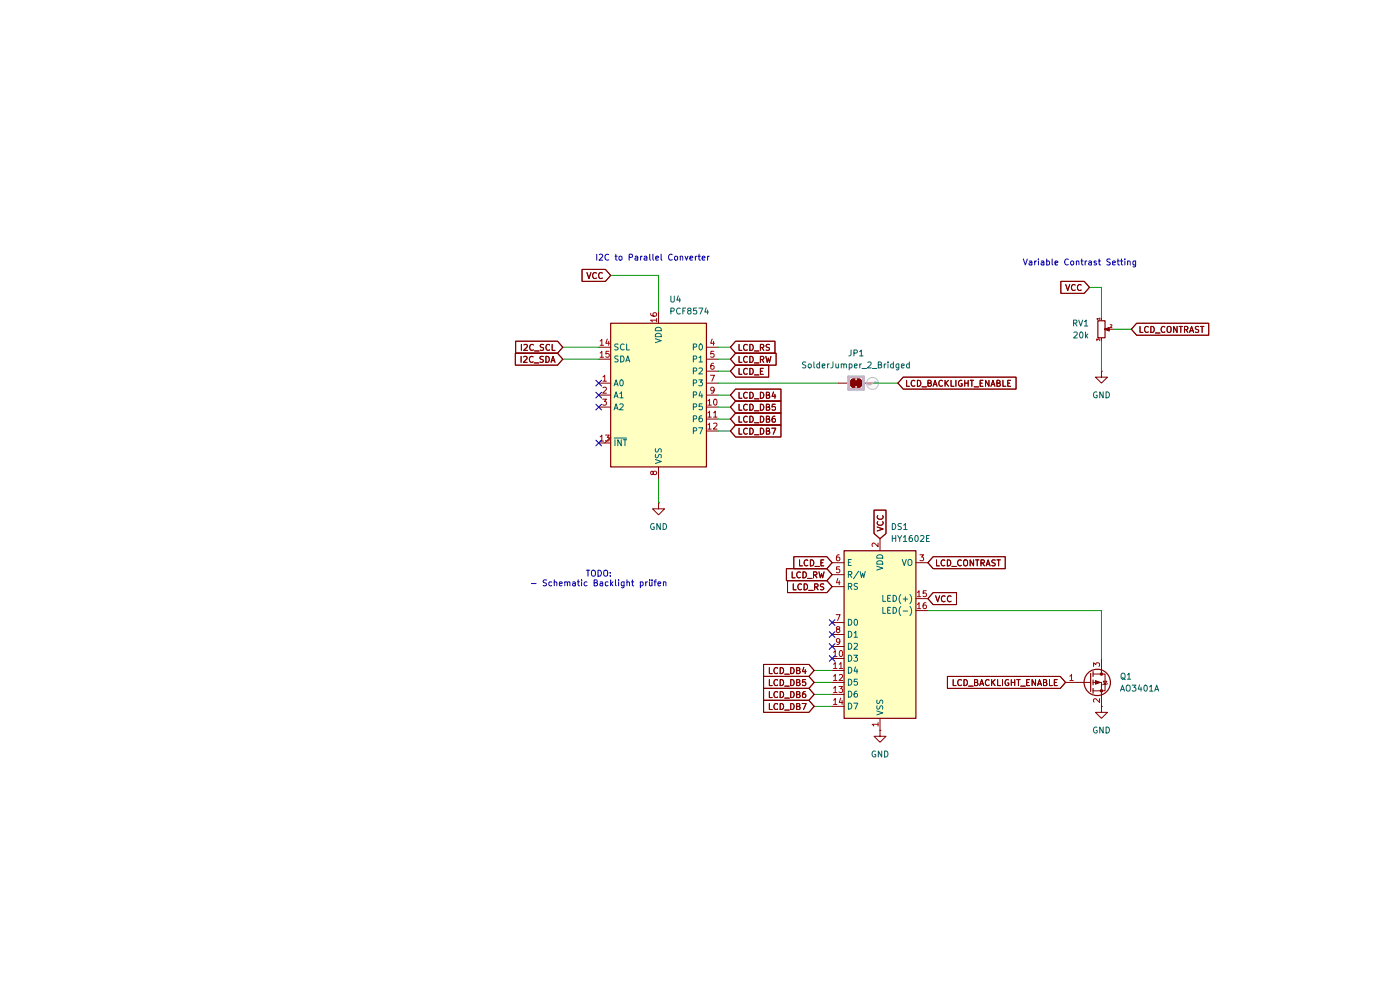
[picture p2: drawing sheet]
(kicad_sch
 (version 20231120)
 (generator "eeschema")
 (generator_version "8.0")
 (paper "A4")
 (lib_symbols
  (symbol "Device:R_Potentiometer_Small"
   (pin_names
    (offset 1.016) hide) (exclude_from_sim no) (in_bom yes) (on_board yes)
   (property "Reference" "RV" (at -4.445 0 90) (effects (font (size 1.27 1.27))))
   (property "Value" "R_Potentiometer_Small" (at -2.54 0 90) (effects (font (size 1.27 1.27))))
   (property "Footprint" "" (at 0 0 0) (effects (font (size 1.27 1.27)) (hide yes)))
   (property "Datasheet" "~" (at 0 0 0) (effects (font (size 1.27 1.27)) (hide yes)))
   (property "Description" "Potentiometer" (at 0 0 0) (effects (font (size 1.27 1.27)) (hide yes)))
   (symbol "R_Potentiometer_Small_0_1"
    (polyline (pts (xy 0.889 0) (xy 0.635 0) (xy 1.651 0.381) (xy 1.651 -0.381) (xy 0.635 0) (xy 0.889 0)) (stroke (width 0) (type default)) (fill (type outline)))
    (rectangle (start 0.762 1.8034) (end -0.762 -1.8034) (stroke (width 0.254) (type default)) (fill (type none))))
   (symbol "R_Potentiometer_Small_1_1"
    (pin passive line (at 0 2.54 270) (length 0.635) (name "1" (effects (font (size 0.635 0.635)))) (number "1" (effects (font (size 0.635 0.635)))))
    (pin passive line (at 2.54 0 180) (length 0.9906) (name "2" (effects (font (size 0.635 0.635)))) (number "2" (effects (font (size 0.635 0.635)))))
    (pin passive line (at 0 -2.54 90) (length 0.635) (name "3" (effects (font (size 0.635 0.635)))) (number "3" (effects (font (size 0.635 0.635)))))))
  (symbol "Display_Character:WC1602A" (exclude_from_sim no) (in_bom yes) (on_board yes)
   (property "Reference" "DS" (at -5.842 19.05 0) (effects (font (size 1.27 1.27))))
   (property "Value" "WC1602A" (at 5.334 19.05 0) (effects (font (size 1.27 1.27))))
   (property "Footprint" "Display:WC1602A" (at 0 -22.86 0) (effects (font (size 1.27 1.27)
    (italic yes)) (hide yes)))
   (property "Datasheet" "http://www.wincomlcd.com/pdf/WC1602A-SFYLYHTC06.pdf" (at 17.78 0 0) (effects (font (size 1.27 1.27)) (hide yes)))
   (property "Description" "LCD 16x2 Alphanumeric , 8 bit parallel bus, 5V VDD" (at 0 0 0) (effects (font (size 1.27 1.27)) (hide yes)))
   (symbol "WC1602A_1_1"
    (rectangle (start -7.62 17.78) (end 7.62 -17.78) (stroke (width 0.254) (type default)) (fill (type background)))
    (pin power_in line (at 0 -20.32 90) (length 2.54) (name "VSS" (effects (font (size 1.27 1.27)))) (number "1" (effects (font (size 1.27 1.27)))))
    (pin input line (at -10.16 -5.08 0) (length 2.54) (name "D3" (effects (font (size 1.27 1.27)))) (number "10" (effects (font (size 1.27 1.27)))))
    (pin input line (at -10.16 -7.62 0) (length 2.54) (name "D4" (effects (font (size 1.27 1.27)))) (number "11" (effects (font (size 1.27 1.27)))))
    (pin input line (at -10.16 -10.16 0) (length 2.54) (name "D5" (effects (font (size 1.27 1.27)))) (number "12" (effects (font (size 1.27 1.27)))))
    (pin input line (at -10.16 -12.7 0) (length 2.54) (name "D6" (effects (font (size 1.27 1.27)))) (number "13" (effects (font (size 1.27 1.27)))))
    (pin input line (at -10.16 -15.24 0) (length 2.54) (name "D7" (effects (font (size 1.27 1.27)))) (number "14" (effects (font (size 1.27 1.27)))))
    (pin power_in line (at 10.16 7.62 180) (length 2.54) (name "LED(+)" (effects (font (size 1.27 1.27)))) (number "15" (effects (font (size 1.27 1.27)))))
    (pin power_in line (at 10.16 5.08 180) (length 2.54) (name "LED(-)" (effects (font (size 1.27 1.27)))) (number "16" (effects (font (size 1.27 1.27)))))
    (pin power_in line (at 0 20.32 270) (length 2.54) (name "VDD" (effects (font (size 1.27 1.27)))) (number "2" (effects (font (size 1.27 1.27)))))
    (pin input line (at 10.16 15.24 180) (length 2.54) (name "VO" (effects (font (size 1.27 1.27)))) (number "3" (effects (font (size 1.27 1.27)))))
    (pin input line (at -10.16 10.16 0) (length 2.54) (name "RS" (effects (font (size 1.27 1.27)))) (number "4" (effects (font (size 1.27 1.27)))))
    (pin input line (at -10.16 12.7 0) (length 2.54) (name "R/W" (effects (font (size 1.27 1.27)))) (number "5" (effects (font (size 1.27 1.27)))))
    (pin input line (at -10.16 15.24 0) (length 2.54) (name "E" (effects (font (size 1.27 1.27)))) (number "6" (effects (font (size 1.27 1.27)))))
    (pin input line (at -10.16 2.54 0) (length 2.54) (name "D0" (effects (font (size 1.27 1.27)))) (number "7" (effects (font (size 1.27 1.27)))))
    (pin input line (at -10.16 0 0) (length 2.54) (name "D1" (effects (font (size 1.27 1.27)))) (number "8" (effects (font (size 1.27 1.27)))))
    (pin input line (at -10.16 -2.54 0) (length 2.54) (name "D2" (effects (font (size 1.27 1.27)))) (number "9" (effects (font (size 1.27 1.27)))))))
  (symbol "Interface_Expansion:PCF8574" (exclude_from_sim no) (in_bom yes) (on_board yes)
   (property "Reference" "U" (at -8.89 16.51 0) (effects (font (size 1.27 1.27)) (justify left)))
   (property "Value" "PCF8574" (at 2.54 16.51 0) (effects (font (size 1.27 1.27)) (justify left)))
   (property "Footprint" "" (at 0 0 0) (effects (font (size 1.27 1.27)) (hide yes)))
   (property "Datasheet" "http://www.nxp.com/docs/en/data-sheet/PCF8574_PCF8574A.pdf" (at 0 0 0) (effects (font (size 1.27 1.27)) (hide yes)))
   (property "Description" "8 Bit Port/Expander to I2C Bus, DIP/SOIC-16" (at 0 0 0) (effects (font (size 1.27 1.27)) (hide yes)))
   (symbol "PCF8574_0_1"
    (rectangle (start -10.16 15.24) (end 10.16 -15.24) (stroke (width 0.254) (type default)) (fill (type background))))
   (symbol "PCF8574_1_1"
    (pin input line (at -12.7 2.54 0) (length 2.54) (name "A0" (effects (font (size 1.27 1.27)))) (number "1" (effects (font (size 1.27 1.27)))))
    (pin bidirectional line (at 12.7 -2.54 180) (length 2.54) (name "P5" (effects (font (size 1.27 1.27)))) (number "10" (effects (font (size 1.27 1.27)))))
    (pin bidirectional line (at 12.7 -5.08 180) (length 2.54) (name "P6" (effects (font (size 1.27 1.27)))) (number "11" (effects (font (size 1.27 1.27)))))
    (pin bidirectional line (at 12.7 -7.62 180) (length 2.54) (name "P7" (effects (font (size 1.27 1.27)))) (number "12" (effects (font (size 1.27 1.27)))))
    (pin open_collector output_low (at -12.7 -10.16 0) (length 2.54) (name "~{INT}" (effects (font (size 1.27 1.27)))) (number "13" (effects (font (size 1.27 1.27)))))
    (pin input line (at -12.7 10.16 0) (length 2.54) (name "SCL" (effects (font (size 1.27 1.27)))) (number "14" (effects (font (size 1.27 1.27)))))
    (pin bidirectional line (at -12.7 7.62 0) (length 2.54) (name "SDA" (effects (font (size 1.27 1.27)))) (number "15" (effects (font (size 1.27 1.27)))))
    (pin power_in line (at 0 17.78 270) (length 2.54) (name "VDD" (effects (font (size 1.27 1.27)))) (number "16" (effects (font (size 1.27 1.27)))))
    (pin input line (at -12.7 0 0) (length 2.54) (name "A1" (effects (font (size 1.27 1.27)))) (number "2" (effects (font (size 1.27 1.27)))))
    (pin input line (at -12.7 -2.54 0) (length 2.54) (name "A2" (effects (font (size 1.27 1.27)))) (number "3" (effects (font (size 1.27 1.27)))))
    (pin bidirectional line (at 12.7 10.16 180) (length 2.54) (name "P0" (effects (font (size 1.27 1.27)))) (number "4" (effects (font (size 1.27 1.27)))))
    (pin bidirectional line (at 12.7 7.62 180) (length 2.54) (name "P1" (effects (font (size 1.27 1.27)))) (number "5" (effects (font (size 1.27 1.27)))))
    (pin bidirectional line (at 12.7 5.08 180) (length 2.54) (name "P2" (effects (font (size 1.27 1.27)))) (number "6" (effects (font (size 1.27 1.27)))))
    (pin bidirectional line (at 12.7 2.54 180) (length 2.54) (name "P3" (effects (font (size 1.27 1.27)))) (number "7" (effects (font (size 1.27 1.27)))))
    (pin power_in line (at 0 -17.78 90) (length 2.54) (name "VSS" (effects (font (size 1.27 1.27)))) (number "8" (effects (font (size 1.27 1.27)))))
    (pin bidirectional line (at 12.7 0 180) (length 2.54) (name "P4" (effects (font (size 1.27 1.27)))) (number "9" (effects (font (size 1.27 1.27)))))))
  (symbol "Jumper:SolderJumper_2_Bridged"
   (pin_numbers hide)
   (pin_names
    (offset 0) hide) (exclude_from_sim yes) (in_bom no) (on_board yes)
   (property "Reference" "JP" (at 0 2.032 0) (effects (font (size 1.27 1.27))))
   (property "Value" "SolderJumper_2_Bridged" (at 0 -2.54 0) (effects (font (size 1.27 1.27))))
   (property "Footprint" "" (at 0 0 0) (effects (font (size 1.27 1.27)) (hide yes)))
   (property "Datasheet" "~" (at 0 0 0) (effects (font (size 1.27 1.27)) (hide yes)))
   (property "Description" "Solder Jumper, 2-pole, closed/bridged" (at 0 0 0) (effects (font (size 1.27 1.27)) (hide yes)))
   (symbol "SolderJumper_2_Bridged_0_1"
    (rectangle (start -0.508 0.508) (end 0.508 -0.508) (stroke (width 0) (type default)) (fill (type outline)))
    (arc (start -0.254 1.016) (mid -1.2656 0) (end -0.254 -1.016) (stroke (width 0) (type default)) (fill (type none)))
    (arc (start -0.254 1.016) (mid -1.2656 0) (end -0.254 -1.016) (stroke (width 0) (type default)) (fill (type outline)))
    (polyline (pts (xy -0.254 1.016) (xy -0.254 -1.016)) (stroke (width 0) (type default)) (fill (type none)))
    (polyline (pts (xy 0.254 1.016) (xy 0.254 -1.016)) (stroke (width 0) (type default)) (fill (type none)))
    (arc (start 0.254 -1.016) (mid 1.2656 0) (end 0.254 1.016) (stroke (width 0) (type default)) (fill (type none)))
    (arc (start 0.254 -1.016) (mid 1.2656 0) (end 0.254 1.016) (stroke (width 0) (type default)) (fill (type outline))))
   (symbol "SolderJumper_2_Bridged_1_1"
    (pin passive line (at -3.81 0 0) (length 2.54) (name "A" (effects (font (size 1.27 1.27)))) (number "1" (effects (font (size 1.27 1.27)))))
    (pin passive line (at 3.81 0 180) (length 2.54) (name "B" (effects (font (size 1.27 1.27)))) (number "2" (effects (font (size 1.27 1.27)))))))
  (symbol "Transistor_FET:AO3401A"
   (pin_names hide) (exclude_from_sim no) (in_bom yes) (on_board yes)
   (property "Reference" "Q" (at 5.08 1.905 0) (effects (font (size 1.27 1.27)) (justify left)))
   (property "Value" "AO3401A" (at 5.08 0 0) (effects (font (size 1.27 1.27)) (justify left)))
   (property "Footprint" "Package_TO_SOT_SMD:SOT-23" (at 5.08 -1.905 0) (effects (font (size 1.27 1.27)
    (italic yes)) (justify left) (hide yes)))
   (property "Datasheet" "http://www.aosmd.com/pdfs/datasheet/AO3401A.pdf" (at 5.08 -3.81 0) (effects (font (size 1.27 1.27)) (justify left) (hide yes)))
   (property "Description" "-4.0A Id, -30V Vds, P-Channel MOSFET, SOT-23" (at 0 0 0) (effects (font (size 1.27 1.27)) (hide yes)))
   (symbol "AO3401A_0_1"
    (polyline (pts (xy 0.254 0) (xy -2.54 0)) (stroke (width 0) (type default)) (fill (type none)))
    (polyline (pts (xy 0.254 1.905) (xy 0.254 -1.905)) (stroke (width 0.254) (type default)) (fill (type none)))
    (polyline (pts (xy 0.762 -1.27) (xy 0.762 -2.286)) (stroke (width 0.254) (type default)) (fill (type none)))
    (polyline (pts (xy 0.762 0.508) (xy 0.762 -0.508)) (stroke (width 0.254) (type default)) (fill (type none)))
    (polyline (pts (xy 0.762 2.286) (xy 0.762 1.27)) (stroke (width 0.254) (type default)) (fill (type none)))
    (polyline (pts (xy 2.54 2.54) (xy 2.54 1.778)) (stroke (width 0) (type default)) (fill (type none)))
    (polyline (pts (xy 2.54 -2.54) (xy 2.54 0) (xy 0.762 0)) (stroke (width 0) (type default)) (fill (type none)))
    (polyline (pts (xy 0.762 1.778) (xy 3.302 1.778) (xy 3.302 -1.778) (xy 0.762 -1.778)) (stroke (width 0) (type default)) (fill (type none)))
    (polyline (pts (xy 2.286 0) (xy 1.27 0.381) (xy 1.27 -0.381) (xy 2.286 0)) (stroke (width 0) (type default)) (fill (type outline)))
    (polyline (pts (xy 2.794 -0.508) (xy 2.921 -0.381) (xy 3.683 -0.381) (xy 3.81 -0.254)) (stroke (width 0) (type default)) (fill (type none)))
    (polyline (pts (xy 3.302 -0.381) (xy 2.921 0.254) (xy 3.683 0.254) (xy 3.302 -0.381)) (stroke (width 0) (type default)) (fill (type none)))
    (circle (center 1.651 0) (radius 2.794) (stroke (width 0.254) (type default)) (fill (type none)))
    (circle (center 2.54 -1.778) (radius 0.254) (stroke (width 0) (type default)) (fill (type outline)))
    (circle (center 2.54 1.778) (radius 0.254) (stroke (width 0) (type default)) (fill (type outline))))
   (symbol "AO3401A_1_1"
    (pin input line (at -5.08 0 0) (length 2.54) (name "G" (effects (font (size 1.27 1.27)))) (number "1" (effects (font (size 1.27 1.27)))))
    (pin passive line (at 2.54 -5.08 90) (length 2.54) (name "S" (effects (font (size 1.27 1.27)))) (number "2" (effects (font (size 1.27 1.27)))))
    (pin passive line (at 2.54 5.08 270) (length 2.54) (name "D" (effects (font (size 1.27 1.27)))) (number "3" (effects (font (size 1.27 1.27)))))))
  (symbol "power:GND"
   (power)
   (pin_numbers hide)
   (pin_names
    (offset 0) hide) (exclude_from_sim no) (in_bom yes) (on_board yes)
   (property "Reference" "#PWR" (at 0 -6.35 0) (effects (font (size 1.27 1.27)) (hide yes)))
   (property "Value" "GND" (at 0 -3.81 0) (effects (font (size 1.27 1.27))))
   (property "Footprint" "" (at 0 0 0) (effects (font (size 1.27 1.27)) (hide yes)))
   (property "Datasheet" "" (at 0 0 0) (effects (font (size 1.27 1.27)) (hide yes)))
   (property "Description" "Power symbol creates a global label with name \"GND\" , ground" (at 0 0 0) (effects (font (size 1.27 1.27)) (hide yes)))
   (symbol "GND_0_1"
    (polyline (pts (xy 0 0) (xy 0 -1.27) (xy 1.27 -1.27) (xy 0 -2.54) (xy -1.27 -1.27) (xy 0 -1.27)) (stroke (width 0) (type default)) (fill (type none))))
   (symbol "GND_1_1"
    (pin power_in line (at 0 0 270) (length 0) (name "~" (effects (font (size 1.27 1.27)))) (number "1" (effects (font (size 1.27 1.27))))))))
 (no_connect
  (at 127 86.36))
 (no_connect
  (at 127 81.28))
 (no_connect
  (at 176.53 132.08))
 (no_connect
  (at 176.53 137.16))
 (no_connect
  (at 176.53 139.7))
 (no_connect
  (at 127 93.98))
 (no_connect
  (at 127 83.82))
 (no_connect
  (at 176.53 134.62))
 (wire
  (pts (xy 172.72 142.24) (xy 176.53 142.24))
  (stroke (width 0) (type default)))
 (wire
  (pts (xy 152.4 86.36) (xy 154.94 86.36))
  (stroke (width 0) (type default)))
 (wire
  (pts (xy 196.85 129.54) (xy 233.68 129.54))
  (stroke (width 0) (type default)))
 (wire
  (pts (xy 152.4 76.2) (xy 154.94 76.2))
  (stroke (width 0) (type default)))
 (wire
  (pts (xy 236.22 69.85) (xy 240.03 69.85))
  (stroke (width 0) (type default)))
 (wire
  (pts (xy 152.4 83.82) (xy 154.94 83.82))
  (stroke (width 0) (type default)))
 (wire
  (pts (xy 233.68 60.96) (xy 233.68 67.31))
  (stroke (width 0) (type default)))
 (wire
  (pts (xy 172.72 149.86) (xy 176.53 149.86))
  (stroke (width 0) (type default)))
 (wire
  (pts (xy 233.68 72.39) (xy 233.68 78.74))
  (stroke (width 0) (type default)))
 (wire
  (pts (xy 152.4 81.28) (xy 177.8 81.28))
  (stroke (width 0) (type default)))
 (wire
  (pts (xy 172.72 147.32) (xy 176.53 147.32))
  (stroke (width 0) (type default)))
 (wire
  (pts (xy 231.14 60.96) (xy 233.68 60.96))
  (stroke (width 0) (type default)))
 (wire
  (pts (xy 154.94 78.74) (xy 152.4 78.74))
  (stroke (width 0) (type default)))
 (wire
  (pts (xy 190.5 81.28) (xy 185.42 81.28))
  (stroke (width 0) (type default)))
 (wire
  (pts (xy 152.4 91.44) (xy 154.94 91.44))
  (stroke (width 0) (type default)))
 (wire
  (pts (xy 139.7 58.42) (xy 139.7 66.04))
  (stroke (width 0) (type default)))
 (wire
  (pts (xy 172.72 144.78) (xy 176.53 144.78))
  (stroke (width 0) (type default)))
 (wire
  (pts (xy 152.4 88.9) (xy 154.94 88.9))
  (stroke (width 0) (type default)))
 (wire
  (pts (xy 119.38 73.66) (xy 127 73.66))
  (stroke (width 0) (type default)))
 (wire
  (pts (xy 119.38 76.2) (xy 127 76.2))
  (stroke (width 0) (type default)))
 (wire
  (pts (xy 233.68 129.54) (xy 233.68 139.7))
  (stroke (width 0) (type default)))
 (wire
  (pts (xy 139.7 106.68) (xy 139.7 101.6))
  (stroke (width 0) (type default)))
 (wire
  (pts (xy 129.54 58.42) (xy 139.7 58.42))
  (stroke (width 0) (type default)))
 (wire
  (pts (xy 154.94 73.66) (xy 152.4 73.66))
  (stroke (width 0) (type default)))
 (text "TODO:\n- Schematic Backlight prüfen\n"
  (exclude_from_sim no)
  (at 127 122.936 0)
  (effects (font (size 1.27 1.27))))
 (text "Variable Contrast Setting\n"
  (exclude_from_sim no)
  (at 229.108 55.88 0)
  (effects (font (size 1.27 1.27))))
 (text "I2C to Parallel Converter\n"
  (exclude_from_sim no)
  (at 138.43 54.864 0)
  (effects (font (size 1.27 1.27))))
 (global_label "LCD_DB7"
  (shape input)
  (at 154.94 91.44 0)
  (fields_autoplaced yes)
  (effects (font (size 1.27 1.27)) (justify left))
  (property "Intersheetrefs" "${INTERSHEET_REFS}" (at 166.2104 91.44 0) (effects (font (size 1.27 1.27)) (justify left) (hide yes))))
 (global_label "LCD_DB5"
  (shape input)
  (at 172.72 144.78 180)
  (fields_autoplaced yes)
  (effects (font (size 1.27 1.27)) (justify right))
  (property "Intersheetrefs" "${INTERSHEET_REFS}" (at 161.4496 144.78 0) (effects (font (size 1.27 1.27)) (justify right) (hide yes))))
 (global_label "LCD_RW"
  (shape input)
  (at 176.53 121.92 180)
  (fields_autoplaced yes)
  (effects (font (size 1.27 1.27)) (justify right))
  (property "Intersheetrefs" "${INTERSHEET_REFS}" (at 166.2877 121.92 0) (effects (font (size 1.27 1.27)) (justify right) (hide yes))))
 (global_label "LCD_RW"
  (shape input)
  (at 154.94 76.2 0)
  (fields_autoplaced yes)
  (effects (font (size 1.27 1.27)) (justify left))
  (property "Intersheetrefs" "${INTERSHEET_REFS}" (at 165.1823 76.2 0) (effects (font (size 1.27 1.27)) (justify left) (hide yes))))
 (global_label "LCD_CONTRAST"
  (shape input)
  (at 240.03 69.85 0)
  (fields_autoplaced yes)
  (effects (font (size 1.27 1.27)) (justify left))
  (property "Intersheetrefs" "${INTERSHEET_REFS}" (at 256.9852 69.85 0) (effects (font (size 1.27 1.27)) (justify left) (hide yes))))
 (global_label "LCD_RS"
  (shape input)
  (at 154.94 73.66 0)
  (fields_autoplaced yes)
  (effects (font (size 1.27 1.27)) (justify left))
  (property "Intersheetrefs" "${INTERSHEET_REFS}" (at 164.9404 73.66 0) (effects (font (size 1.27 1.27)) (justify left) (hide yes))))
 (global_label "VCC"
  (shape input)
  (at 231.14 60.96 180)
  (fields_autoplaced yes)
  (effects (font (size 1.27 1.27)) (justify right))
  (property "Intersheetrefs" "${INTERSHEET_REFS}" (at 224.5262 60.96 0) (effects (font (size 1.27 1.27)) (justify right) (hide yes))))
 (global_label "LCD_DB7"
  (shape input)
  (at 172.72 149.86 180)
  (fields_autoplaced yes)
  (effects (font (size 1.27 1.27)) (justify right))
  (property "Intersheetrefs" "${INTERSHEET_REFS}" (at 161.4496 149.86 0) (effects (font (size 1.27 1.27)) (justify right) (hide yes))))
 (global_label "LCD_DB5"
  (shape input)
  (at 154.94 86.36 0)
  (fields_autoplaced yes)
  (effects (font (size 1.27 1.27)) (justify left))
  (property "Intersheetrefs" "${INTERSHEET_REFS}" (at 166.2104 86.36 0) (effects (font (size 1.27 1.27)) (justify left) (hide yes))))
 (global_label "LCD_DB6"
  (shape input)
  (at 154.94 88.9 0)
  (fields_autoplaced yes)
  (effects (font (size 1.27 1.27)) (justify left))
  (property "Intersheetrefs" "${INTERSHEET_REFS}" (at 166.2104 88.9 0) (effects (font (size 1.27 1.27)) (justify left) (hide yes))))
 (global_label "LCD_DB4"
  (shape input)
  (at 154.94 83.82 0)
  (fields_autoplaced yes)
  (effects (font (size 1.27 1.27)) (justify left))
  (property "Intersheetrefs" "${INTERSHEET_REFS}" (at 166.2104 83.82 0) (effects (font (size 1.27 1.27)) (justify left) (hide yes))))
 (global_label "LCD_CONTRAST"
  (shape input)
  (at 196.85 119.38 0)
  (fields_autoplaced yes)
  (effects (font (size 1.27 1.27)) (justify left))
  (property "Intersheetrefs" "${INTERSHEET_REFS}" (at 213.8052 119.38 0) (effects (font (size 1.27 1.27)) (justify left) (hide yes))))
 (global_label "VCC"
  (shape input)
  (at 196.85 127 0)
  (fields_autoplaced yes)
  (effects (font (size 1.27 1.27)) (justify left))
  (property "Intersheetrefs" "${INTERSHEET_REFS}" (at 203.4638 127 0) (effects (font (size 1.27 1.27)) (justify left) (hide yes))))
 (global_label "I2C_SDA"
  (shape input)
  (at 119.38 76.2 180)
  (fields_autoplaced yes)
  (effects (font (size 1.27 1.27)) (justify right))
  (property "Intersheetrefs" "${INTERSHEET_REFS}" (at 108.7748 76.2 0) (effects (font (size 1.27 1.27)) (justify right) (hide yes))))
 (global_label "LCD_DB4"
  (shape input)
  (at 172.72 142.24 180)
  (fields_autoplaced yes)
  (effects (font (size 1.27 1.27)) (justify right))
  (property "Intersheetrefs" "${INTERSHEET_REFS}" (at 161.4496 142.24 0) (effects (font (size 1.27 1.27)) (justify right) (hide yes))))
 (global_label "LCD_DB6"
  (shape input)
  (at 172.72 147.32 180)
  (fields_autoplaced yes)
  (effects (font (size 1.27 1.27)) (justify right))
  (property "Intersheetrefs" "${INTERSHEET_REFS}" (at 161.4496 147.32 0) (effects (font (size 1.27 1.27)) (justify right) (hide yes))))
 (global_label "LCD_BACKLIGHT_ENABLE"
  (shape input)
  (at 226.06 144.78 180)
  (fields_autoplaced yes)
  (effects (font (size 1.27 1.27)) (justify right))
  (property "Intersheetrefs" "${INTERSHEET_REFS}" (at 200.4567 144.78 0) (effects (font (size 1.27 1.27)) (justify right) (hide yes))))
 (global_label "VCC"
  (shape input)
  (at 186.69 114.3 90)
  (fields_autoplaced yes)
  (effects (font (size 1.27 1.27)) (justify left))
  (property "Intersheetrefs" "${INTERSHEET_REFS}" (at 186.69 107.6862 90) (effects (font (size 1.27 1.27)) (justify left) (hide yes))))
 (global_label "LCD_E"
  (shape input)
  (at 154.94 78.74 0)
  (fields_autoplaced yes)
  (effects (font (size 1.27 1.27)) (justify left))
  (property "Intersheetrefs" "${INTERSHEET_REFS}" (at 163.6099 78.74 0) (effects (font (size 1.27 1.27)) (justify left) (hide yes))))
 (global_label "LCD_BACKLIGHT_ENABLE"
  (shape input)
  (at 190.5 81.28 0)
  (fields_autoplaced yes)
  (effects (font (size 1.27 1.27)) (justify left))
  (property "Intersheetrefs" "${INTERSHEET_REFS}" (at 216.1033 81.28 0) (effects (font (size 1.27 1.27)) (justify left) (hide yes))))
 (global_label "LCD_E"
  (shape input)
  (at 176.53 119.38 180)
  (fields_autoplaced yes)
  (effects (font (size 1.27 1.27)) (justify right))
  (property "Intersheetrefs" "${INTERSHEET_REFS}" (at 167.8601 119.38 0) (effects (font (size 1.27 1.27)) (justify right) (hide yes))))
 (global_label "LCD_RS"
  (shape input)
  (at 176.53 124.46 180)
  (fields_autoplaced yes)
  (effects (font (size 1.27 1.27)) (justify right))
  (property "Intersheetrefs" "${INTERSHEET_REFS}" (at 166.5296 124.46 0) (effects (font (size 1.27 1.27)) (justify right) (hide yes))))
 (global_label "VCC"
  (shape input)
  (at 129.54 58.42 180)
  (fields_autoplaced yes)
  (effects (font (size 1.27 1.27)) (justify right))
  (property "Intersheetrefs" "${INTERSHEET_REFS}" (at 122.9262 58.42 0) (effects (font (size 1.27 1.27)) (justify right) (hide yes))))
 (global_label "I2C_SCL"
  (shape input)
  (at 119.38 73.66 180)
  (fields_autoplaced yes)
  (effects (font (size 1.27 1.27)) (justify right))
  (property "Intersheetrefs" "${INTERSHEET_REFS}" (at 108.8353 73.66 0) (effects (font (size 1.27 1.27)) (justify right) (hide yes))))
 (symbol
  (lib_id "Jumper:SolderJumper_2_Bridged")
  (at 181.61 81.28 180)
  (unit 1)
  (exclude_from_sim yes)
  (in_bom no)
  (on_board yes)
  (dnp no)
  (fields_autoplaced yes)
  (property "Reference" "JP1" (at 181.61 74.93 0) (effects (font (size 1.27 1.27))))
  (property "Value" "SolderJumper_2_Bridged" (at 181.61 77.47 0) (effects (font (size 1.27 1.27))))
  (property "Footprint" "Jumper:SolderJumper-2_P1.3mm_Bridged_Pad1.0x1.5mm" (at 181.61 81.28 0) (effects (font (size 1.27 1.27)) (hide yes)))
  (property "Datasheet" "~" (at 181.61 81.28 0) (effects (font (size 1.27 1.27)) (hide yes)))
  (property "Description" "Solder Jumper, 2-pole, closed/bridged" (at 181.61 81.28 0) (effects (font (size 1.27 1.27)) (hide yes)))
  (pin "2")
  (pin "1"))
 (symbol
  (lib_id "Interface_Expansion:PCF8574")
  (at 139.7 83.82 0)
  (unit 1)
  (exclude_from_sim no)
  (in_bom yes)
  (on_board yes)
  (dnp no)
  (fields_autoplaced yes)
  (property "Reference" "U4" (at 141.8941 63.5 0) (effects (font (size 1.27 1.27)) (justify left)))
  (property "Value" "PCF8574" (at 141.8941 66.04 0) (effects (font (size 1.27 1.27)) (justify left)))
  (property "Footprint" "Package_SO:SSOP-20_4.4x6.5mm_P0.65mm" (at 139.7 83.82 0) (effects (font (size 1.27 1.27)) (hide yes)))
  (property "Datasheet" "http://www.nxp.com/docs/en/data-sheet/PCF8574_PCF8574A.pdf" (at 139.7 83.82 0) (effects (font (size 1.27 1.27)) (hide yes)))
  (property "Description" "8 Bit Port/Expander to I2C Bus, DIP/SOIC-16" (at 139.7 83.82 0) (effects (font (size 1.27 1.27)) (hide yes)))
  (property "JLC" "C57790" (at 139.7 83.82 0) (effects (font (size 1.27 1.27)) (hide yes)))
  (pin "5")
  (pin "3")
  (pin "1")
  (pin "15")
  (pin "12")
  (pin "10")
  (pin "14")
  (pin "16")
  (pin "2")
  (pin "4")
  (pin "6")
  (pin "11")
  (pin "7")
  (pin "8")
  (pin "13")
  (pin "9"))
 (symbol
  (lib_id "Display_Character:WC1602A")
  (at 186.69 134.62 0)
  (unit 1)
  (exclude_from_sim no)
  (in_bom yes)
  (on_board yes)
  (dnp no)
  (fields_autoplaced yes)
  (property "Reference" "DS1" (at 188.8841 111.76 0) (effects (font (size 1.27 1.27)) (justify left)))
  (property "Value" "HY1602E" (at 188.8841 114.3 0) (effects (font (size 1.27 1.27)) (justify left)))
  (property "Footprint" "Display:WC1602A" (at 186.69 157.48 0) (effects (font (size 1.27 1.27)
    (italic yes)) (hide yes)))
  (property "Datasheet" "http://www.wincomlcd.com/pdf/WC1602A-SFYLYHTC06.pdf" (at 204.47 134.62 0) (effects (font (size 1.27 1.27)) (hide yes)))
  (property "Description" "LCD 16x2 Alphanumeric , 8 bit parallel bus, 5V VDD" (at 186.69 134.62 0) (effects (font (size 1.27 1.27)) (hide yes)))
  (pin "16")
  (pin "8")
  (pin "9")
  (pin "5")
  (pin "14")
  (pin "13")
  (pin "2")
  (pin "10")
  (pin "4")
  (pin "15")
  (pin "11")
  (pin "6")
  (pin "7")
  (pin "1")
  (pin "12")
  (pin "3"))
 (symbol
  (lib_id "Device:R_Potentiometer_Small")
  (at 233.68 69.85 0)
  (unit 1)
  (exclude_from_sim no)
  (in_bom yes)
  (on_board yes)
  (dnp no)
  (fields_autoplaced yes)
  (property "Reference" "RV1" (at 231.14 68.5799 0) (effects (font (size 1.27 1.27)) (justify right)))
  (property "Value" " 20k" (at 231.14 71.1199 0) (effects (font (size 1.27 1.27)) (justify right)))
  (property "Footprint" "Potentiometer_THT:Potentiometer_Bourns_3386W_Horizontal" (at 233.68 69.85 0) (effects (font (size 1.27 1.27)) (hide yes)))
  (property "Datasheet" "~" (at 233.68 69.85 0) (effects (font (size 1.27 1.27)) (hide yes)))
  (property "Description" "Potentiometer" (at 233.68 69.85 0) (effects (font (size 1.27 1.27)) (hide yes)))
  (property "JLC" "C221841" (at 233.68 69.85 0) (effects (font (size 1.27 1.27)) (hide yes)))
  (pin "3")
  (pin "1")
  (pin "2"))
 (symbol
  (lib_id "power:GND")
  (at 233.68 149.86 0)
  (unit 1)
  (exclude_from_sim no)
  (in_bom yes)
  (on_board yes)
  (dnp no)
  (fields_autoplaced yes)
  (property "Reference" "#PWR08" (at 233.68 156.21 0) (effects (font (size 1.27 1.27)) (hide yes)))
  (property "Value" "GND" (at 233.68 154.94 0) (effects (font (size 1.27 1.27))))
  (property "Footprint" "" (at 233.68 149.86 0) (effects (font (size 1.27 1.27)) (hide yes)))
  (property "Datasheet" "" (at 233.68 149.86 0) (effects (font (size 1.27 1.27)) (hide yes)))
  (property "Description" "Power symbol creates a global label with name \"GND\" , ground" (at 233.68 149.86 0) (effects (font (size 1.27 1.27)) (hide yes)))
  (pin "1"))
 (symbol
  (lib_id "power:GND")
  (at 186.69 154.94 0)
  (unit 1)
  (exclude_from_sim no)
  (in_bom yes)
  (on_board yes)
  (dnp no)
  (fields_autoplaced yes)
  (property "Reference" "#PWR021" (at 186.69 161.29 0) (effects (font (size 1.27 1.27)) (hide yes)))
  (property "Value" "GND" (at 186.69 160.02 0) (effects (font (size 1.27 1.27))))
  (property "Footprint" "" (at 186.69 154.94 0) (effects (font (size 1.27 1.27)) (hide yes)))
  (property "Datasheet" "" (at 186.69 154.94 0) (effects (font (size 1.27 1.27)) (hide yes)))
  (property "Description" "Power symbol creates a global label with name \"GND\" , ground" (at 186.69 154.94 0) (effects (font (size 1.27 1.27)) (hide yes)))
  (pin "1"))
 (symbol
  (lib_id "power:GND")
  (at 139.7 106.68 0)
  (unit 1)
  (exclude_from_sim no)
  (in_bom yes)
  (on_board yes)
  (dnp no)
  (fields_autoplaced yes)
  (property "Reference" "#PWR05" (at 139.7 113.03 0) (effects (font (size 1.27 1.27)) (hide yes)))
  (property "Value" "GND" (at 139.7 111.76 0) (effects (font (size 1.27 1.27))))
  (property "Footprint" "" (at 139.7 106.68 0) (effects (font (size 1.27 1.27)) (hide yes)))
  (property "Datasheet" "" (at 139.7 106.68 0) (effects (font (size 1.27 1.27)) (hide yes)))
  (property "Description" "Power symbol creates a global label with name \"GND\" , ground" (at 139.7 106.68 0) (effects (font (size 1.27 1.27)) (hide yes)))
  (pin "1"))
 (symbol
  (lib_id "power:GND")
  (at 233.68 78.74 0)
  (unit 1)
  (exclude_from_sim no)
  (in_bom yes)
  (on_board yes)
  (dnp no)
  (fields_autoplaced yes)
  (property "Reference" "#PWR06" (at 233.68 85.09 0) (effects (font (size 1.27 1.27)) (hide yes)))
  (property "Value" "GND" (at 233.68 83.82 0) (effects (font (size 1.27 1.27))))
  (property "Footprint" "" (at 233.68 78.74 0) (effects (font (size 1.27 1.27)) (hide yes)))
  (property "Datasheet" "" (at 233.68 78.74 0) (effects (font (size 1.27 1.27)) (hide yes)))
  (property "Description" "Power symbol creates a global label with name \"GND\" , ground" (at 233.68 78.74 0) (effects (font (size 1.27 1.27)) (hide yes)))
  (pin "1"))
 (symbol
  (lib_id "Transistor_FET:AO3401A")
  (at 231.14 144.78 0)
  (unit 1)
  (exclude_from_sim no)
  (in_bom yes)
  (on_board yes)
  (dnp no)
  (property "Reference" "Q1" (at 237.49 143.5099 0) (effects (font (size 1.27 1.27)) (justify left)))
  (property "Value" "AO3401A" (at 237.49 146.0499 0) (effects (font (size 1.27 1.27)) (justify left)))
  (property "Footprint" "Package_TO_SOT_SMD:SOT-23" (at 236.22 146.685 0) (effects (font (size 1.27 1.27)
    (italic yes)) (justify left) (hide yes)))
  (property "Datasheet" "http://www.aosmd.com/pdfs/datasheet/AO3401A.pdf" (at 236.22 148.59 0) (effects (font (size 1.27 1.27)) (justify left) (hide yes)))
  (property "Description" "-4.0A Id, -30V Vds, P-Channel MOSFET, SOT-23" (at 231.14 144.78 0) (effects (font (size 1.27 1.27)) (hide yes)))
  (property "JLC" "C15127" (at 231.14 144.78 0) (effects (font (size 1.27 1.27)) (hide yes)))
  (pin "1")
  (pin "2")
  (pin "3")))
